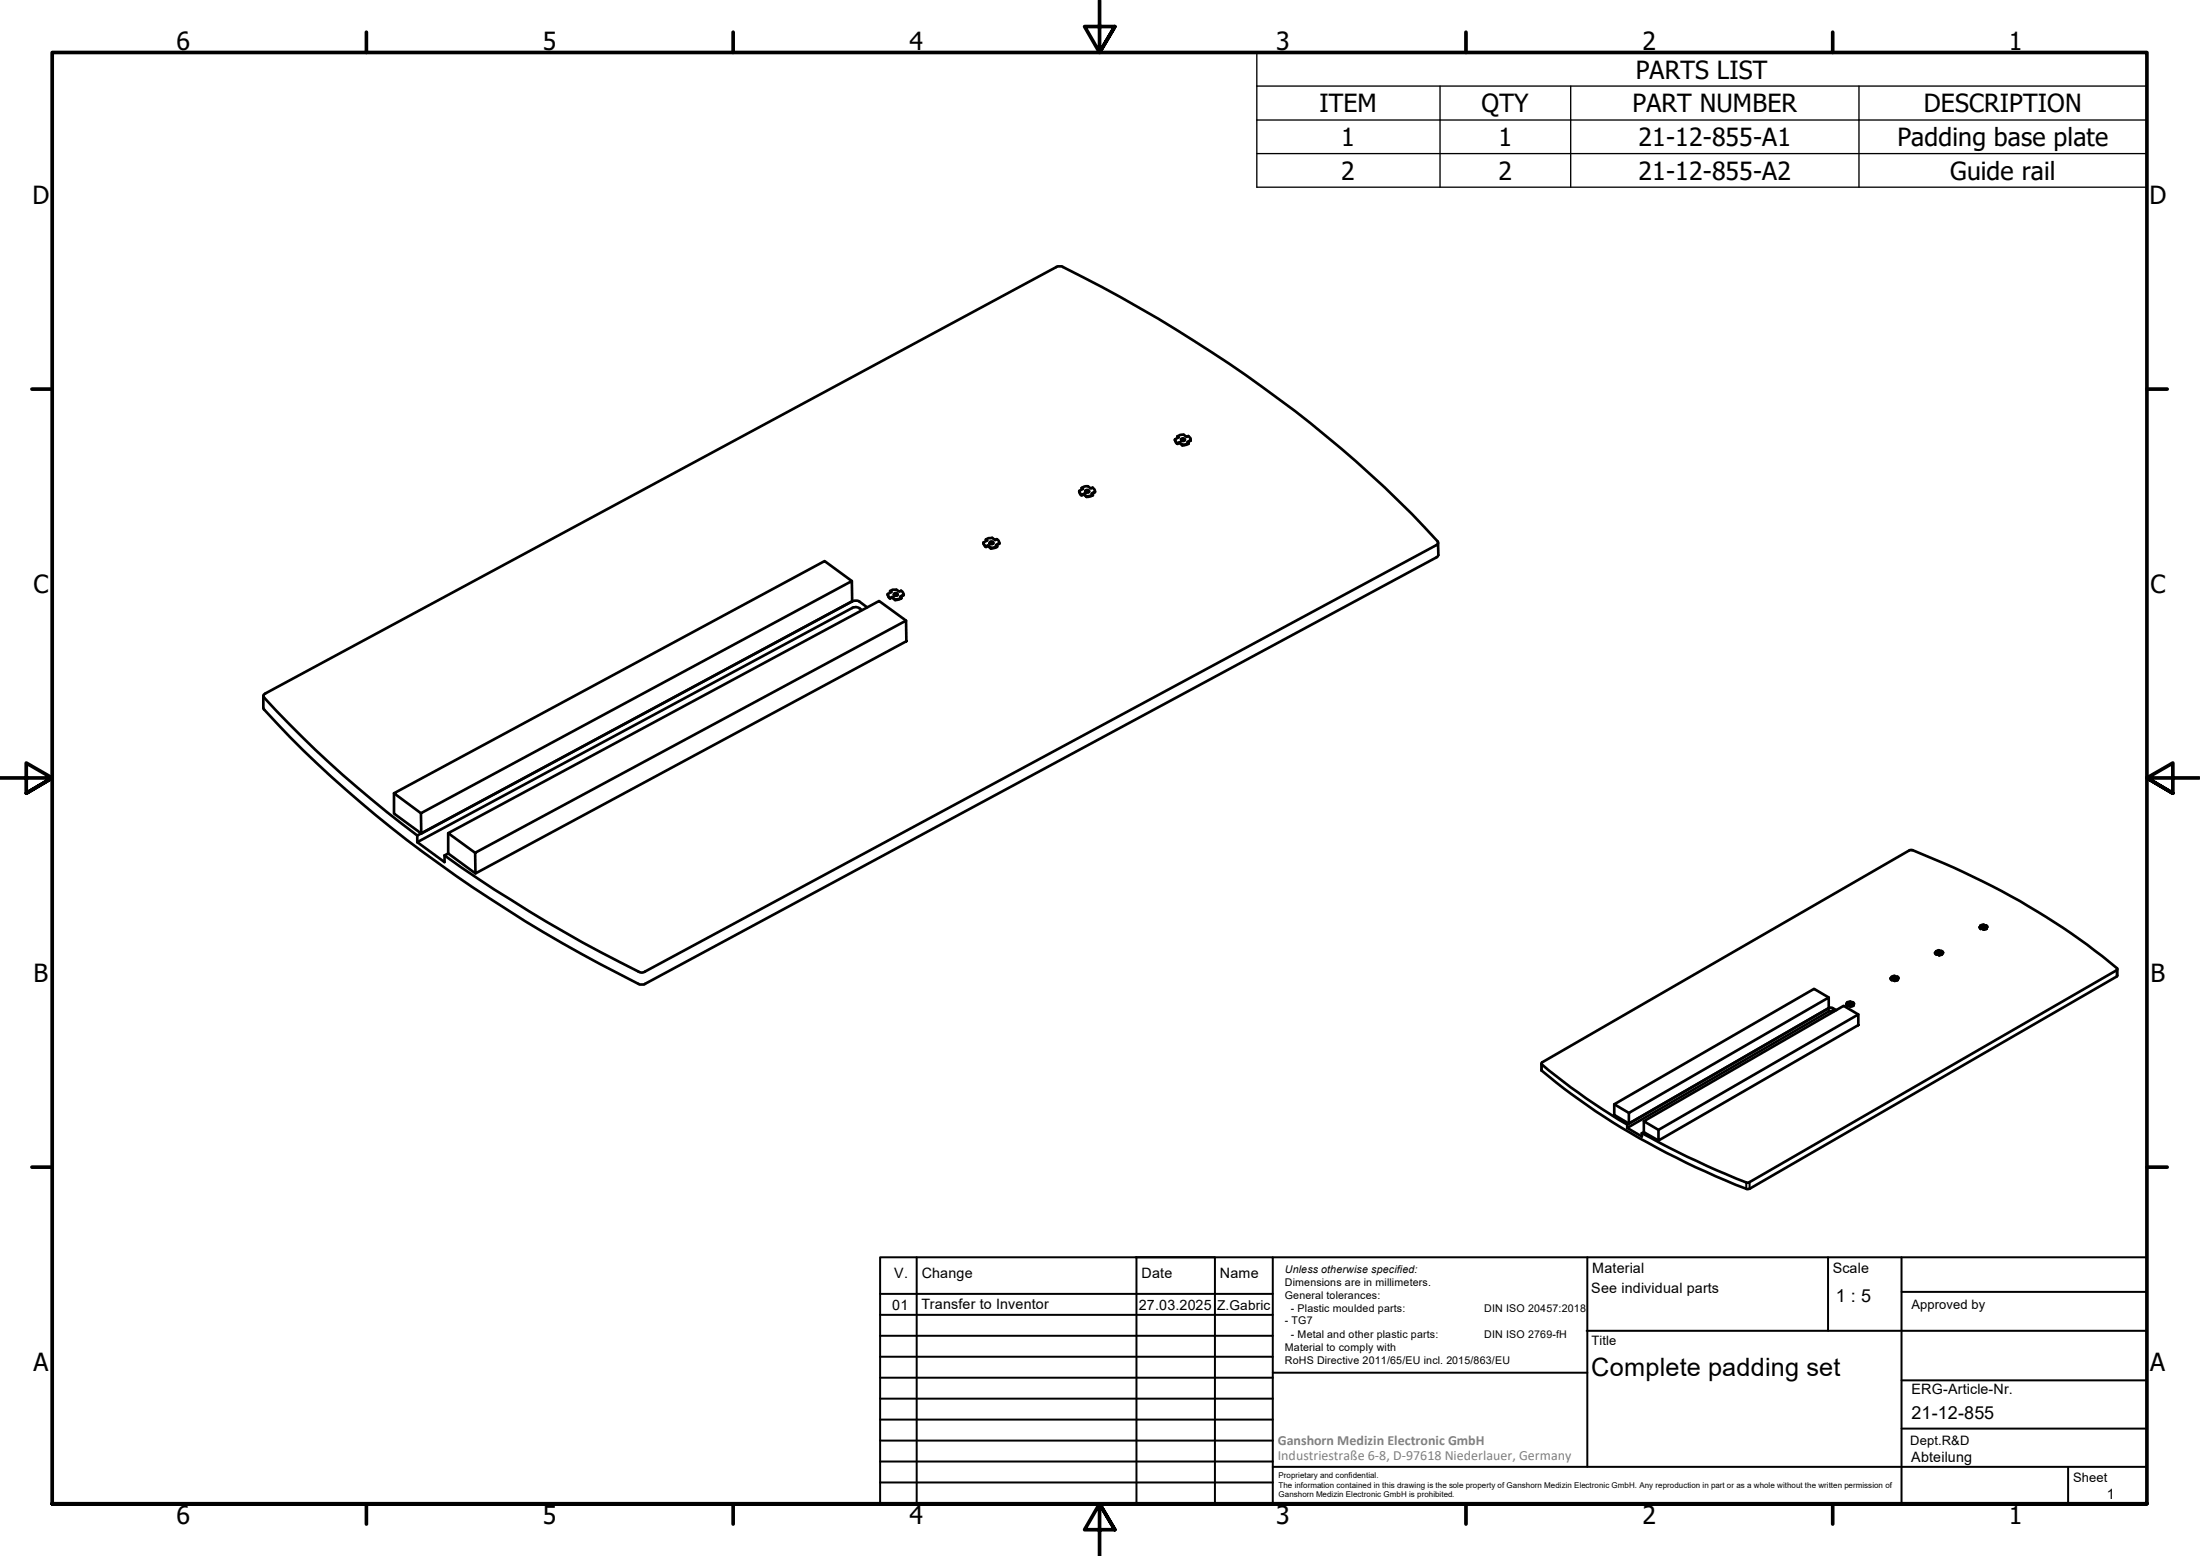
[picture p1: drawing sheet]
<svg xmlns="http://www.w3.org/2000/svg" width="420mm" height="297mm" viewBox="0 0 420 297" stroke-linecap="round" stroke-linejoin="round" font-family="sans-serif">
<!-- layer: Visible (ISO) -->
<g fill="none" stroke="#000" stroke-width=".51">
<path d="M206.1 93.8l.2 .6 .2 .1 .1 .1 .3-.3M206.6 93.3v-.2l.2 .2-.7 .4v.2l.5 .6M206.6 93.1l.5-.2 .7-.1 .5 .5 .4-.2 .3 .4 .1 .3M207.3 93.6l.3-.1 .4 .1a.35 .35 0 0 1-.4 .4 .35 .35 0 0 1-.3-.4zM207.4 94l-.1-.1a.33 .33 0 0 1 .3-.3 .33 .33 0 0 1 .4 .3l-.2 .1M207.5 94.7l-.6-.4 .6 .6M207.5 94.7v.2M208.7 94.4l-.5 .3h-.7M209.1 94v-.2l-.6 .4 .2 .3-1.2 .4M209.1 93.8v.2l-.6 .3M224.4 83.9l.4 .8 .1 .1 .3-.4M224.9 83.4v-.1l.2 .2-.7 .4v.2l.5 .5"/>
<path d="M224.9 83.3l.5-.3h.7l.5 .4 .3-.2 .4 .4 .1 .4M225.6 83.8l.3-.1 .4 .1a.35 .35 0 0 1-.4 .4 .35 .35 0 0 1-.3-.4zM225.7 84.1h-.1a.33 .33 0 0 1 .3-.3 .33 .33 0 0 1 .4 .3h-.2M225.8 84.9l-.6-.5 .6 .6M225.8 84.9v.1M227 84.6l-.6 .2-.6 .1M227.4 84.1v-.1l-.6 .4 .2 .3-1.2 .3M227.4 83.9v.2l-.6 .3M162.7 110.9l-5.2-3.8-82.3 44.3 5.2 3.8M162.8 114.8l.4-.1h.8l1.6 1.2M162.8 114.8l-83.1 44.7M164.6 116.4l-.6-.4-1.1-.1-83.2 44.9"/>
<path d="M169.5 113.5l.2 .5 .2 .2 .2 .1 .3-.3M170 113v-.2l.2 .2-.7 .4 .2 .4 .4 .4M170 112.8a1.3 1.3 0 0 1 1.8 .2l.3-.2 .2 .2 .2 .5M170.8 113.3l.3-.1 .3 .3a.41 .41 0 0 1-.3 .2 .41 .41 0 0 1-.4-.2zM170.9 113.7a.24 .24 0 0 1 0-.3 .24 .24 0 0 1 .3 0 .24 .24 0 0 1 .1 .3M170.9 114.4l-.5-.4 .5 .5M170.9 114.4v.1M172.1 114.1l-.2 .2-1 .1M172.5 113.7v-.2l-.6 .4 .2 .3-1.2 .3M172.6 113.5l-.1 .2-.5 .3M173 118.5l-5.1-3.8-82.3 44.4 5.1 3.7M187.8 103.6l.4 .8h.1l.4-.3"/>
<path d="M188.3 103.1v-.1l.2 .2-.7 .4v.1l.5 .6M188.3 103l.5-.3h.7l.6 .4 .3-.2 .2 .2 .2 .6M189 103.5l.3-.1 .4 .1a.32 .32 0 0 1-.3 .4 .32 .32 0 0 1-.4-.4zM189.2 104.6l-.5-.5 .5 .6M189.2 104.6v.1M189.5 103.8l.2-.1a.33 .33 0 0 0-.3-.2 .33 .33 0 0 0-.4 .2l.2 .2M190.4 104.3l-.5 .2-.7 .1M190.8 103.8v-.1l-.6 .4 .2 .3-1.2 .3M190.8 103.6v.2l-.6 .3M274.6 103.6l.1 2.4-.3 .3-151.4 81.6h-.8a257.4 257.4 0 0 1-64.3-44.7l-7.5-7.8-.1-2.6M75.2 151.4v3.9l5.3 3.8M79.7 159.5a204.2 204.2 0 0 1-29.3-26.5 .45 .45 0 0 1 .3-.6l151-81.4 .3-.2h.8a258.7 258.7 0 0 1 61.6 42.2 169.7 169.7 0 0 1 10.2 10.4 .45 .45 0 0 1-.3 .7l-151.1 81.4-.8 .2a264.6 264.6 0 0 1-37.5-22.4"/>
<path d="M79.7 159.5v1.3M80.4 155.2l82.3-44.3 .1 3.9-82.3 44.3zM85.6 159.1v3.8l5.2 3.8M79.7 160.8l5.2 3.8v-1.3M85.6 162.9l-.7 .4M90.7 162.8l82.3-44.3 .1 3.9-82.3 44.3zM378.1 177l.2 .3M378.2 176.8h.2l-.3 .2 .1 .3 .3-.1M378.2 176.7l.6-.2 .6 .2 .1 .3M378.7 176.9l.2-.1 .1 .2-.3 .1zM378.7 177v-.1h.3v.1M378.8 177.4l-.3-.2 .3 .3"/>
<path d="M378.8 177.4v.1M379.3 177.2l.2-.2-.3 .2h.2l-.1 .1-.5 .2M379.4 177.2l-.6 .2M349.2 192.5l.7-.1 .8 .4M349.2 190.4l-2.7-1.6-38.2 22 2.8 1.7M349.2 192.5l-38.4 22.2M350.1 193.2l-.2-.2-.7 .1-38.4 22.2M352.6 191.6l.3 .4M352.7 191.4h.2l-.3 .2v.2l.3 .3 .2-.2M352.7 191.4l.7-.2 .5 .2 .2 .2M353.2 191.6h.3l.1 .1-.4 .1zM353.3 191.8l-.1-.1a.16 .16 0 0 1 .2-.1 .16 .16 0 0 1 .1 .2"/>
<path d="M353.4 192.1l-.3-.2 .3 .2M353.4 192.1h.1M353.8 191.9l.3-.3-.3 .2 .1 .2-.5 .1M353.9 191.9l-.5 .2M354.9 193.7l-2.8-1.7-38.2 22 2.8 1.7M361.1 186.7l.3 .4M361.3 186.5h.1l-.3 .2v.3l.2 .1 .2-.1M361.3 186.5l.5-.2 .7 .2 .1 .2M361.7 186.9a.16 .16 0 0 1 .1-.2 .16 .16 0 0 1 .2 .1l-.1 .1M361.8 187.2l-.3-.2 .3 .2M361.8 187.2h.1M362.3 187l.3-.3-.3 .2 .1 .2-.6 .1"/>
<path d="M362.4 187l-.6 .2M369.6 181.8l.3 .4M369.8 181.7h.1l-.3 .1a.26 .26 0 0 0 .1 .4 .26 .26 0 0 0 .3-.1M369.8 181.6l.5-.2 .7 .3 .1 .1M370.2 181.9h.3a.16 .16 0 0 0-.2-.2 .16 .16 0 0 0-.2 .2l.2-.1 .2 .1M370.3 182.3l-.3-.2 .3 .3M370.3 182.3v.1M370.8 182l.3-.2-.3 .2 .1 .1-.1 .1-.5 .2M370.9 182.1l-.6 .2M404.4 185v1.3l-.2 .1-70.1 40.5-.3 .1a143.2 143.2 0 0 1-36.6-20.3l-2.8-2.3v-1.3M308.3 210.8v2l2.8 1.7M310.8 214.7a116.6 116.6 0 0 1-16.4-11.6l.1-.3 70.5-40.6a137.7 137.7 0 0 1 39.4 22.7l-.2 .3-70.3 40.6a143.3 143.3 0 0 1-20.3-9.5"/>
<path d="M310.8 215.3l2.8 1.7v-.7M310.8 214.7v.6M311.1 212.5l38.1-22.1v2.1l-38.1 22zM313.9 214v2.1l2.8 1.6M313.9 216.1l-.3 .2M316.7 215.7l38.2-22v2l-38.2 22z"/>
<circle cx="361.8" cy="186.7" r=".17"/>
</g>
<!-- layer: Visible Narrow (ISO) -->
<path d="M349.2 192.5v.6M350 192.5v.6M404.2 185.2v1.2M294.4 203.2v1.2M333.5 225.7v1.2M334.1 225.7v1.2" fill="none" stroke="#000" stroke-width=".38"/>
<!-- layer: Symbol (ISO) -->
<path d="M240 16.4v-6.4h170v6.4M240 16.4h170v6.5M240 16.4v19.3h170v-12.8M275 16.4v19.3M300 16.4v19.3M355 16.4v19.3M240 22.9h170M240 29.3h170" fill="none" stroke="#000" stroke-width=".25"/>
<!-- layer: Border (ISO) -->
<g fill="none" stroke="#000" stroke-width=".7">
<path d="M70 6.1v3.9M140 6.1v3.9M210 0v10l-2.9-4.9h5.8l-2.9 4.9 2.9-4.9M280 6.1v3.9M350 6.1v3.9M6.1 74.3h3.9M410 74.3h3.9M0 148.5h10l-5-2.8v5.7l5-2.9-5 2.9M420 148.5h-10l5-2.8v5.7l-5-2.9 5 2.9M6.1 222.8h3.9M410 222.8h3.9M10 287.1v-277.1h400v277.1h-400h400"/>
<path d="M70 287.1v3.8M140 287.1v3.8M212.9 292l-2.9-4.9 2.9 4.9h-5.8l2.9-4.9v9.9M280 287.1v3.8M350 287.1v3.8"/>
</g>
<!-- layer: TitleBlock -->
<g fill="none" stroke="#000" stroke-width=".38">
<path d="M168.1 251h75M168.1 247h75M168.1 255h75M168.1 259h75M175.1 240v47M216.9 240h15M217 240v47M232 240v47M243.1 240.1v46.9h-75v-47h241.9v47.1h-167M303 254h107M303.1 240v40M349.1 240v14"/>
<path d="M363.2 240v47.1M363.2 246.6h46.8M168.1 271h75M168.1 263h75M168.1 267h75M168.1 275h75M168.1 279h75M243.1 262.1h60M363.2 272.7h46.8M363.2 263.5h46.8M168.1 283h75M216.9 287h15"/>
<path d="M243.1 280h166.9M395 280.1v7"/>
</g>
<g font-size="4.8">
<text x="33.7" y="9.6">6</text>
<text x="103.7" y="9.6">5</text>
<text x="173.7" y="9.6">4</text>
<text x="243.7" y="9.6">3</text>
<text x="313.7" y="9.6">2</text>
<text x="383.7" y="9.6">1</text>
<text x="312.4" y="15">PARTS LIST</text>
<text x="252" y="21.4">ITEM</text>
<text x="283" y="21.4">QTY</text>
<text x="311.8" y="21.4">PART NUMBER</text>
<text x="367.4" y="21.4">DESCRIPTION</text>
<text x="256.2" y="27.9">1</text>
<text x="286.2" y="27.9">1</text>
<text x="312.9" y="27.9">21-12-855-A1</text>
<text x="362.4" y="27.9">Padding base plate</text>
<text x="256.2" y="34.3">2</text>
<text x="286.2" y="34.3">2</text>
<text x="312.9" y="34.3">21-12-855-A2</text>
<text x="372.4" y="34.3">Guide rail</text>
<text x="6.2" y="38.9">D</text>
<text x="410.5" y="38.9">D</text>
<text x="6.4" y="113.1">C</text>
<text x="410.7" y="113.1">C</text>
<text x="6.4" y="187.4">B</text>
<text x="410.7" y="187.4">B</text>
<text x="6.4" y="261.7">A</text>
<text x="303.9" y="262.7">Complete padding set</text>
<text x="410.7" y="261.7">A</text>
<text x="33.7" y="290.9">6</text>
<text x="103.7" y="290.9">5</text>
<text x="173.7" y="290.9">4</text>
<text x="243.7" y="290.9">3</text>
<text x="313.7" y="290.9">2</text>
<text x="383.7" y="290.9">1</text>
</g>
<g font-size="3.4">
<text x="350.6" y="248.5">1 : 5</text>
<text x="365.1" y="270.9">21-12-855</text>
</g>
<g font-size="2.7">
<text x="170.8" y="244">V.</text>
<text x="176" y="244">Change</text>
<text x="218" y="244">Date</text>
<text x="233" y="244">Name</text>
<text x="304.1" y="243">Material</text>
<text x="350" y="243.1">Scale</text>
<text x="170.4" y="250">01</text>
<text x="176" y="249.9">Transfer to Inventor</text>
<text x="217.5" y="250.1">27.03.2025</text>
<text x="303.9" y="246.8">See individual parts</text>
<text x="365.1" y="266.1">ERG-Article-Nr.</text>
<text x="365" y="279">Abteilung</text>
<text x="402.3" y="286.2">1</text>
</g>
<g font-size="2.7" fill="#808080">
<text x="244" y="275.8">Ganshorn Medizin Electronic GmbH</text>
<text x="244" y="278.7">Industriestraße 6-8, D-97618 Niederlauer, Germany</text>
</g>
<text font-size="2.6" x="232.5" y="250.1">Z.Gabric</text>
<g font-size="2.5">
<text x="365.1" y="249.9">Approved by</text>
<text x="304" y="256.8">Title</text>
<text x="364.8" y="275.8">Dept.R&amp;D</text>
<text x="395.9" y="282.9">Sheet</text>
</g>
<g font-size="2">
<text x="245.4" y="242.9">Unless otherwise specified:</text>
<text x="245.4" y="245.4">Dimensions are in millimeters.</text>
<text x="245.4" y="247.9">General tolerances:</text>
<text x="246.5" y="250.4">- Plastic moulded parts:</text>
<text x="283.5" y="250.4">DIN ISO 20457:2018</text>
<text x="245.4" y="252.8">- TG7</text>
<text x="245.4" y="257.9">Material to comply with</text>
<text x="246.5" y="255.4">- Metal and other plastic parts:</text>
<text x="283.5" y="255.4">DIN ISO 2769-fH</text>
<text x="245.4" y="260.3">RoHS Directive 2011/65/EU incl. 2015/863/EU</text>
</g>
<g font-size="1.5">
<text x="244.2" y="282.2">Proprietary and confidential.</text>
<text x="244.2" y="284">The information contained in this drawing is the sole property of Ganshorn Medizin Electronic GmbH. Any reproduction in part or as a whole without the written permission of</text>
<text x="244.2" y="285.8">Ganshorn Medizin Electronic GmbH is prohibited.</text>
</g>
</svg>
